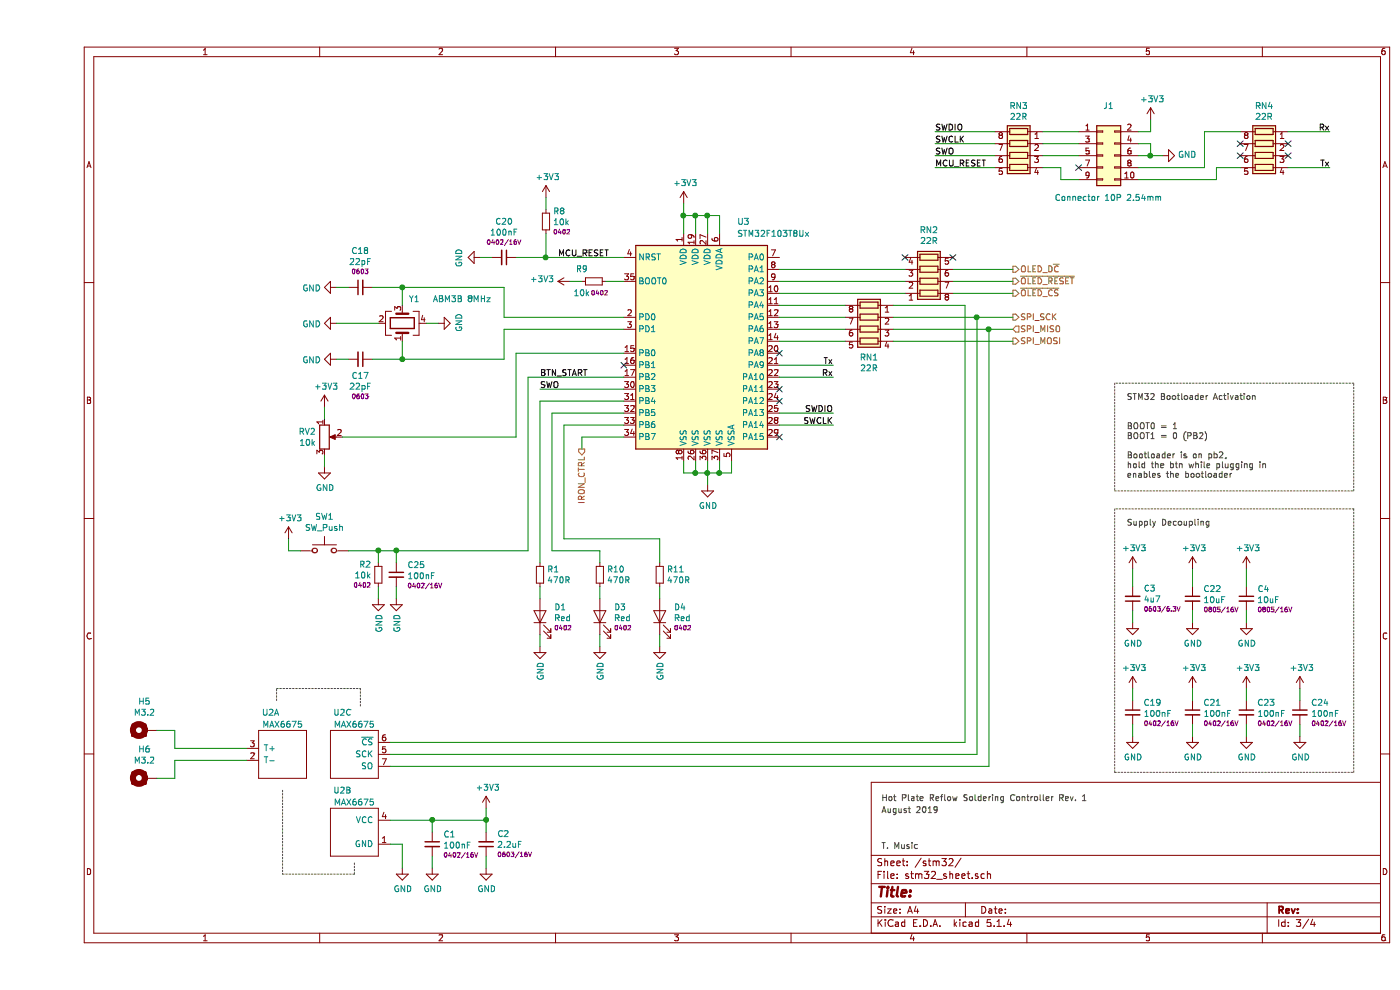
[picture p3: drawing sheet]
EESchema Schematic File Version 4
LIBS:hotplate_ctl-cache
EELAYER 30 0
EELAYER END
$Descr A4 11693 8268
encoding utf-8
Sheet 3 4
Title ""
Date ""
Rev ""
Comp ""
Comment1 ""
Comment2 ""
Comment3 ""
Comment4 ""
$EndDescr
$Comp
L max6675:MAX6675 U2
U 1 1
P 2050 6300
F 0 "U2" H 1950 6650 50  0000 C CNN
F 1 "MAX6675" H 2050 6550 50  0000 C CNN
F 2 "Package_SO:SO-8_3.9x4.9mm_P1.27mm" H 2050 6050 50  0001 C CNN
F 3 "https://datasheet.lcsc.com/szlcsc/Maxim-Integrated-MAX6675ISA-T_C16030.pdf" H 2050 6300 50  0001 C CNN
	1    2050 6300
	1    0    0    -1  
$EndComp
$Comp
L max6675:MAX6675 U2
U 2 1
P 2650 6950
F 0 "U2" H 2750 7300 50  0000 C CNN
F 1 "MAX6675" H 2650 7200 50  0000 C CNN
F 2 "Package_SO:SO-8_3.9x4.9mm_P1.27mm" H 2650 6700 50  0001 C CNN
F 3 "https://datasheet.lcsc.com/szlcsc/Maxim-Integrated-MAX6675ISA-T_C16030.pdf" H 2650 6950 50  0001 C CNN
	2    2650 6950
	-1   0    0    -1  
$EndComp
$Comp
L max6675:MAX6675 U2
U 3 1
P 2650 6300
F 0 "U2" H 2750 6650 50  0000 C CNN
F 1 "MAX6675" H 2650 6550 50  0000 C CNN
F 2 "Package_SO:SO-8_3.9x4.9mm_P1.27mm" H 2650 6050 50  0001 C CNN
F 3 "https://datasheet.lcsc.com/szlcsc/Maxim-Integrated-MAX6675ISA-T_C16030.pdf" H 2650 6300 50  0001 C CNN
	3    2650 6300
	-1   0    0    -1  
$EndComp
Wire Notes Line
	2650 7300 2650 7200
Wire Notes Line
	2050 7300 2650 7300
Wire Notes Line
	2050 6600 2050 7300
Wire Notes Line
	2700 5750 2700 5900
Wire Notes Line
	2000 5850 2000 5750
Wire Notes Line
	2000 5750 2700 5750
$Comp
L MCU_ST_STM32F1:STM32F103T8Ux U3
U 1 1
P 5600 2850
F 0 "U3" H 5900 3850 50  0000 C CNN
F 1 "STM32F103T8Ux" H 6150 3750 50  0000 C CNN
F 2 "Package_DFN_QFN:QFN-36-1EP_6x6mm_P0.5mm_EP4.1x4.1mm" H 5000 1950 50  0001 R CNN
F 3 "http://www.st.com/st-web-ui/static/active/en/resource/technical/document/datasheet/CD00161566.pdf" H 5600 2850 50  0001 C CNN
	1    5600 2850
	1    0    0    -1  
$EndComp
$Comp
L Connector_Generic:Conn_02x05_Odd_Even J1
U 1 1
P 8900 1300
F 0 "J1" H 8950 1717 50  0000 C CNN
F 1 "Connector 10P 2.54mm" H 8950 950 50  0000 C CNN
F 2 "Connector_PinSocket_2.54mm:PinSocket_2x05_P2.54mm_Horizontal" H 8900 1300 50  0001 C CNN
F 3 "~" H 8900 1300 50  0001 C CNN
	1    8900 1300
	1    0    0    -1  
$EndComp
$Comp
L Mechanical:MountingHole_Pad H?
U 1 1
P 900 6100
AR Path="/5D7AADA0" Ref="H?"  Part="1" 
AR Path="/5D62255D/5D7AADA0" Ref="H5"  Part="1" 
F 0 "H5" V 1137 6103 50  0000 C CNN
F 1 "M3.2" V 1046 6103 50  0000 C CNN
F 2 "MountingHole:MountingHole_3.2mm_M3_DIN965_Pad" H 900 6100 50  0001 C CNN
F 3 "~" H 900 6100 50  0001 C CNN
	1    900  6100
	0    -1   -1   0   
$EndComp
$Comp
L Mechanical:MountingHole_Pad H?
U 1 1
P 900 6500
AR Path="/5D7AB87F" Ref="H?"  Part="1" 
AR Path="/5D62255D/5D7AB87F" Ref="H6"  Part="1" 
F 0 "H6" V 1137 6503 50  0000 C CNN
F 1 "M3.2" V 1046 6503 50  0000 C CNN
F 2 "MountingHole:MountingHole_3.2mm_M3_DIN965_Pad" H 900 6500 50  0001 C CNN
F 3 "~" H 900 6500 50  0001 C CNN
	1    900  6500
	0    -1   -1   0   
$EndComp
Wire Wire Line
	1750 6250 1150 6250
Wire Wire Line
	1150 6250 1150 6100
Wire Wire Line
	1150 6100 1000 6100
Wire Wire Line
	1000 6500 1150 6500
Wire Wire Line
	1150 6500 1150 6350
Wire Wire Line
	1150 6350 1750 6350
Wire Wire Line
	3300 6950 3300 6850
Wire Wire Line
	3750 6950 3750 6850
Wire Wire Line
	3300 7150 3300 7250
Wire Wire Line
	3750 7150 3750 7250
$Comp
L Device:C_Small C?
U 1 1
P 3300 7050
AR Path="/5CAE1AEF/5D6AF9EB" Ref="C?"  Part="1" 
AR Path="/5C88170F/5D6AF9EB" Ref="C?"  Part="1" 
AR Path="/5D4094C9/5D6AF9EB" Ref="C?"  Part="1" 
AR Path="/5C8EDDC9/5D6AF9EB" Ref="C?"  Part="1" 
AR Path="/5D641A38/5D6AF9EB" Ref="C?"  Part="1" 
AR Path="/5D62255D/5D6AF9EB" Ref="C1"  Part="1" 
F 0 "C1" H 3392 7132 50  0000 L CNN
F 1 "100nF" H 3392 7041 50  0000 L CNN
F 2 "Capacitor_SMD:C_0402_1005Metric" H 3300 7050 50  0001 C CNN
F 3 "~" H 3300 7050 50  0001 C CNN
F 4 "0402/16V" H 3392 6959 38  0000 L CNN "Rating"
	1    3300 7050
	1    0    0    -1  
$EndComp
$Comp
L Device:C_Small C?
U 1 1
P 3750 7050
AR Path="/5CAE1AEF/5D6AF9F3" Ref="C?"  Part="1" 
AR Path="/5C88170F/5D6AF9F3" Ref="C?"  Part="1" 
AR Path="/5D4094C9/5D6AF9F3" Ref="C?"  Part="1" 
AR Path="/5C8EDDC9/5D6AF9F3" Ref="C?"  Part="1" 
AR Path="/5D641A38/5D6AF9F3" Ref="C?"  Part="1" 
AR Path="/5D62255D/5D6AF9F3" Ref="C2"  Part="1" 
F 0 "C2" H 3658 6968 50  0000 R CNN
F 1 "2.2uF" H 3658 7059 50  0000 R CNN
F 2 "Capacitor_SMD:C_0603_1608Metric" H 3750 7050 50  0001 C CNN
F 3 "~" H 3750 7050 50  0001 C CNN
F 4 "C23630" H 3842 6959 50  0001 L CNN "LCSC"
F 5 "0603/16V" H 3658 7141 38  0000 R CNN "Rating"
	1    3750 7050
	-1   0    0    1   
$EndComp
$Comp
L Device:R_Small R?
U 1 1
P 4200 4800
AR Path="/5D2762B6/5D6B119B" Ref="R?"  Part="1" 
AR Path="/5D32764A/5D6B119B" Ref="R?"  Part="1" 
AR Path="/5D6B119B" Ref="R?"  Part="1" 
AR Path="/5D62255D/5D6B119B" Ref="R1"  Part="1" 
F 0 "R1" H 4259 4846 50  0000 L CNN
F 1 "470R" H 4259 4755 50  0000 L CNN
F 2 "Resistor_SMD:R_0402_1005Metric" V 4130 4800 50  0001 C CNN
F 3 "~" H 4200 4800 50  0001 C CNN
	1    4200 4800
	1    0    0    -1  
$EndComp
$Comp
L Device:LED D?
U 1 1
P 4200 5150
AR Path="/5D3159EF/5D6B11A2" Ref="D?"  Part="1" 
AR Path="/5D32764A/5D6B11A2" Ref="D?"  Part="1" 
AR Path="/5D6B11A2" Ref="D?"  Part="1" 
AR Path="/5D62255D/5D6B11A2" Ref="D1"  Part="1" 
F 0 "D1" V 4275 5032 50  0000 R CNN
F 1 "Red" V 4184 5032 50  0000 R CNN
F 2 "LED_SMD:LED_0402_1005Metric" V 4200 5150 50  0001 C CNN
F 3 "~" V 4200 5150 50  0001 C CNN
F 4 "0402" V 4102 5032 38  0000 R CNN "Rating"
	1    4200 5150
	0    -1   -1   0   
$EndComp
$Comp
L Device:C_Small C?
U 1 1
P 10100 5000
AR Path="/5D6B11AA" Ref="C?"  Part="1" 
AR Path="/5D62255D/5D6B11AA" Ref="C4"  Part="1" 
F 0 "C4" H 10192 5082 50  0000 L CNN
F 1 "10uF" H 10192 4991 50  0000 L CNN
F 2 "Capacitor_SMD:C_0805_2012Metric" H 10100 5000 50  0001 C CNN
F 3 "~" H 10100 5000 50  0001 C CNB
F 4 "" H 10100 5000 50  0001 C CNN "LCSC"
F 5 "0805/16V" H 10192 4909 38  0000 L CNN "Rating"
	1    10100 5000
	1    0    0    -1  
$EndComp
$Comp
L Device:C_Small C?
U 1 1
P 9150 5000
AR Path="/5D6B11B2" Ref="C?"  Part="1" 
AR Path="/5D62255D/5D6B11B2" Ref="C3"  Part="1" 
F 0 "C3" H 9058 4918 50  0000 R CNN
F 1 "4u7" H 9058 5009 50  0000 R CNN
F 2 "Capacitor_SMD:C_0603_1608Metric" H 9150 5000 50  0001 C CNN
F 3 "~" H 9150 5000 50  0001 C CNB
F 4 "" H 9150 5000 50  0001 C CNN "LCSC"
F 5 "0603/6.3V" H 9058 5091 38  0000 R CNN "Rating"
	1    9150 5000
	-1   0    0    1   
$EndComp
Wire Wire Line
	5400 3850 5400 3950
Wire Wire Line
	5400 3950 5500 3950
Wire Wire Line
	5500 3950 5500 3850
Wire Wire Line
	5500 3950 5600 3950
Wire Wire Line
	5600 3950 5600 3850
Connection ~ 5500 3950
Wire Wire Line
	5600 3950 5700 3950
Wire Wire Line
	5700 3950 5700 3850
Connection ~ 5600 3950
Wire Wire Line
	5700 3950 5800 3950
Wire Wire Line
	5800 3950 5800 3850
Connection ~ 5700 3950
$Comp
L power:GND #PWR0122
U 1 1
P 5600 4050
F 0 "#PWR0122" H 5600 3800 50  0001 C CNN
F 1 "GND" H 5605 3877 50  0000 C CNN
F 2 "" H 5600 4050 50  0001 C CNN
F 3 "" H 5600 4050 50  0001 C CNN
	1    5600 4050
	1    0    0    -1  
$EndComp
Wire Wire Line
	5600 4050 5600 3950
$Comp
L power:GND #PWR0123
U 1 1
P 3050 7250
F 0 "#PWR0123" H 3050 7000 50  0001 C CNN
F 1 "GND" H 3055 7077 50  0000 C CNN
F 2 "" H 3050 7250 50  0001 C CNN
F 3 "" H 3050 7250 50  0001 C CNN
	1    3050 7250
	1    0    0    -1  
$EndComp
Wire Wire Line
	2950 7050 3050 7050
Wire Wire Line
	3050 7050 3050 7250
$Comp
L power:GND #PWR0124
U 1 1
P 3300 7250
F 0 "#PWR0124" H 3300 7000 50  0001 C CNN
F 1 "GND" H 3305 7077 50  0000 C CNN
F 2 "" H 3300 7250 50  0001 C CNN
F 3 "" H 3300 7250 50  0001 C CNN
	1    3300 7250
	1    0    0    -1  
$EndComp
$Comp
L power:GND #PWR0125
U 1 1
P 3750 7250
F 0 "#PWR0125" H 3750 7000 50  0001 C CNN
F 1 "GND" H 3755 7077 50  0000 C CNN
F 2 "" H 3750 7250 50  0001 C CNN
F 3 "" H 3750 7250 50  0001 C CNN
	1    3750 7250
	1    0    0    -1  
$EndComp
Wire Wire Line
	2950 6850 3300 6850
Wire Wire Line
	3300 6850 3750 6850
Connection ~ 3300 6850
Connection ~ 3750 6850
Wire Wire Line
	3750 6750 3750 6850
$Comp
L power:+3V3 #PWR0126
U 1 1
P 3750 6750
F 0 "#PWR0126" H 3750 6600 50  0001 C CNN
F 1 "+3V3" H 3765 6923 50  0000 C CNN
F 2 "" H 3750 6750 50  0001 C CNN
F 3 "" H 3750 6750 50  0001 C CNN
	1    3750 6750
	1    0    0    -1  
$EndComp
$Comp
L power:+3V3 #PWR0127
U 1 1
P 5400 1700
F 0 "#PWR0127" H 5400 1550 50  0001 C CNN
F 1 "+3V3" H 5415 1873 50  0000 C CNN
F 2 "" H 5400 1700 50  0001 C CNN
F 3 "" H 5400 1700 50  0001 C CNN
	1    5400 1700
	1    0    0    -1  
$EndComp
Wire Wire Line
	5400 1950 5400 1800
Wire Wire Line
	5500 1950 5500 1800
Wire Wire Line
	5500 1800 5400 1800
Connection ~ 5400 1800
Wire Wire Line
	5400 1800 5400 1700
Wire Wire Line
	5600 1950 5600 1800
Wire Wire Line
	5600 1800 5500 1800
Connection ~ 5500 1800
Wire Wire Line
	5700 1950 5700 1800
Wire Wire Line
	5700 1800 5600 1800
Connection ~ 5600 1800
$Comp
L Device:C_Small C?
U 1 1
P 2700 2400
AR Path="/5CAE1AEF/5D6BEA6A" Ref="C?"  Part="1" 
AR Path="/5C88170F/5D6BEA6A" Ref="C?"  Part="1" 
AR Path="/5D4094C9/5D6BEA6A" Ref="C?"  Part="1" 
AR Path="/5C8EDDC9/5D6BEA6A" Ref="C?"  Part="1" 
AR Path="/5D641A38/5D6BEA6A" Ref="C?"  Part="1" 
AR Path="/5D62255D/5D6BEA6A" Ref="C18"  Part="1" 
F 0 "C18" V 3001 2400 50  0000 C CNN
F 1 "22pF" V 2910 2400 50  0000 C CNN
F 2 "Capacitor_SMD:C_0603_1608Metric" H 2700 2400 50  0001 C CNN
F 3 "~" H 2700 2400 50  0001 C CNN
F 4 "0603" V 2828 2400 38  0000 C CNN "Rating"
	1    2700 2400
	0    -1   -1   0   
$EndComp
$Comp
L Device:C_Small C?
U 1 1
P 2700 3000
AR Path="/5CAE1AEF/5D6BF022" Ref="C?"  Part="1" 
AR Path="/5C88170F/5D6BF022" Ref="C?"  Part="1" 
AR Path="/5D4094C9/5D6BF022" Ref="C?"  Part="1" 
AR Path="/5C8EDDC9/5D6BF022" Ref="C?"  Part="1" 
AR Path="/5D641A38/5D6BF022" Ref="C?"  Part="1" 
AR Path="/5D62255D/5D6BF022" Ref="C17"  Part="1" 
F 0 "C17" V 2837 3000 50  0000 C CNN
F 1 "22pF" V 2928 3000 50  0000 C CNN
F 2 "Capacitor_SMD:C_0603_1608Metric" H 2700 3000 50  0001 C CNN
F 3 "~" H 2700 3000 50  0001 C CNN
F 4 "0603" V 3010 3000 38  0000 C CNN "Rating"
	1    2700 3000
	0    1    1    0   
$EndComp
$Comp
L Device:Crystal_GND24 Y1
U 1 1
P 3050 2700
F 0 "Y1" V 3250 2600 50  0000 C CNN
F 1 "ABM3B 8MHz" V 3250 2200 50  0000 C CNN
F 2 "Crystal:Crystal_SMD_Abracon_ABM3B-4Pin_5.0x3.2mm" H 3050 2700 50  0001 C CNN
F 3 "~" H 3050 2700 50  0001 C CNN
	1    3050 2700
	0    -1   -1   0   
$EndComp
$Comp
L power:GND #PWR0128
U 1 1
P 2500 2700
F 0 "#PWR0128" H 2500 2450 50  0001 C CNN
F 1 "GND" V 2505 2572 50  0000 R CNN
F 2 "" H 2500 2700 50  0001 C CNN
F 3 "" H 2500 2700 50  0001 C CNN
	1    2500 2700
	0    1    1    0   
$EndComp
Wire Wire Line
	2500 2700 2850 2700
$Comp
L power:GND #PWR0129
U 1 1
P 3350 2700
F 0 "#PWR0129" H 3350 2450 50  0001 C CNN
F 1 "GND" H 3355 2527 50  0000 C CNN
F 2 "" H 3350 2700 50  0001 C CNN
F 3 "" H 3350 2700 50  0001 C CNN
	1    3350 2700
	0    -1   -1   0   
$EndComp
Wire Wire Line
	3350 2700 3250 2700
Wire Wire Line
	4900 2750 3900 2750
Wire Wire Line
	3900 2750 3900 3000
Wire Wire Line
	3900 3000 3050 3000
Wire Wire Line
	3050 3000 3050 2850
Wire Wire Line
	4900 2650 3900 2650
Wire Wire Line
	3900 2650 3900 2400
Wire Wire Line
	3900 2400 3050 2400
Wire Wire Line
	3050 2400 3050 2550
$Comp
L power:GND #PWR0130
U 1 1
P 2500 3000
F 0 "#PWR0130" H 2500 2750 50  0001 C CNN
F 1 "GND" V 2505 2872 50  0000 R CNN
F 2 "" H 2500 3000 50  0001 C CNN
F 3 "" H 2500 3000 50  0001 C CNN
	1    2500 3000
	0    1    1    0   
$EndComp
Wire Wire Line
	2500 3000 2600 3000
$Comp
L power:GND #PWR0131
U 1 1
P 2500 2400
F 0 "#PWR0131" H 2500 2150 50  0001 C CNN
F 1 "GND" V 2505 2272 50  0000 R CNN
F 2 "" H 2500 2400 50  0001 C CNN
F 3 "" H 2500 2400 50  0001 C CNN
	1    2500 2400
	0    1    1    0   
$EndComp
Wire Wire Line
	2500 2400 2600 2400
Wire Wire Line
	3050 2400 2800 2400
Connection ~ 3050 2400
Wire Wire Line
	2800 3000 3050 3000
Connection ~ 3050 3000
$Comp
L power:GND #PWR0132
U 1 1
P 10100 5200
F 0 "#PWR0132" H 10100 4950 50  0001 C CNN
F 1 "GND" H 10105 5027 50  0000 C CNN
F 2 "" H 10100 5200 50  0001 C CNN
F 3 "" H 10100 5200 50  0001 C CNN
	1    10100 5200
	1    0    0    -1  
$EndComp
Wire Wire Line
	10100 5200 10100 5100
$Comp
L power:+3V3 #PWR0133
U 1 1
P 10100 4750
F 0 "#PWR0133" H 10100 4600 50  0001 C CNN
F 1 "+3V3" H 10115 4923 50  0000 C CNN
F 2 "" H 10100 4750 50  0001 C CNN
F 3 "" H 10100 4750 50  0001 C CNN
	1    10100 4750
	1    0    0    -1  
$EndComp
Wire Wire Line
	10100 4900 10100 4750
$Comp
L Device:C_Small C?
U 1 1
P 9150 5950
AR Path="/5CAE1AEF/5D6D8C87" Ref="C?"  Part="1" 
AR Path="/5C88170F/5D6D8C87" Ref="C?"  Part="1" 
AR Path="/5D4094C9/5D6D8C87" Ref="C?"  Part="1" 
AR Path="/5C8EDDC9/5D6D8C87" Ref="C?"  Part="1" 
AR Path="/5D641A38/5D6D8C87" Ref="C?"  Part="1" 
AR Path="/5D62255D/5D6D8C87" Ref="C19"  Part="1" 
F 0 "C19" H 9242 6032 50  0000 L CNN
F 1 "100nF" H 9242 5941 50  0000 L CNN
F 2 "Capacitor_SMD:C_0402_1005Metric" H 9150 5950 50  0001 C CNN
F 3 "~" H 9150 5950 50  0001 C CNN
F 4 "0402/16V" H 9242 5859 38  0000 L CNN "Rating"
	1    9150 5950
	1    0    0    -1  
$EndComp
$Comp
L power:GND #PWR0134
U 1 1
P 9150 6150
F 0 "#PWR0134" H 9150 5900 50  0001 C CNN
F 1 "GND" H 9155 5977 50  0000 C CNN
F 2 "" H 9150 6150 50  0001 C CNN
F 3 "" H 9150 6150 50  0001 C CNN
	1    9150 6150
	1    0    0    -1  
$EndComp
Wire Wire Line
	9150 6150 9150 6050
$Comp
L power:+3V3 #PWR0135
U 1 1
P 9150 5750
F 0 "#PWR0135" H 9150 5600 50  0001 C CNN
F 1 "+3V3" H 9165 5923 50  0000 C CNN
F 2 "" H 9150 5750 50  0001 C CNN
F 3 "" H 9150 5750 50  0001 C CNN
	1    9150 5750
	1    0    0    -1  
$EndComp
Wire Wire Line
	9150 5750 9150 5850
$Comp
L Device:C_Small C?
U 1 1
P 3900 2150
AR Path="/5CAE1AEF/5D6E0F53" Ref="C?"  Part="1" 
AR Path="/5C88170F/5D6E0F53" Ref="C?"  Part="1" 
AR Path="/5D4094C9/5D6E0F53" Ref="C?"  Part="1" 
AR Path="/5C8EDDC9/5D6E0F53" Ref="C?"  Part="1" 
AR Path="/5D641A38/5D6E0F53" Ref="C?"  Part="1" 
AR Path="/5D62255D/5D6E0F53" Ref="C20"  Part="1" 
F 0 "C20" V 3599 2150 50  0000 C CNN
F 1 "100nF" V 3690 2150 50  0000 C CNN
F 2 "Capacitor_SMD:C_0402_1005Metric" H 3900 2150 50  0001 C CNN
F 3 "~" H 3900 2150 50  0001 C CNN
F 4 "0402/16V" V 3772 2150 38  0000 C CNN "Rating"
	1    3900 2150
	0    1    1    0   
$EndComp
$Comp
L Device:R_Small R?
U 1 1
P 4250 1850
AR Path="/5D622339/5D6E4624" Ref="R?"  Part="1" 
AR Path="/5D62255D/5D6E4624" Ref="R8"  Part="1" 
F 0 "R8" H 4191 1768 50  0000 R CNN
F 1 "10k" H 4191 1859 50  0000 R CNN
F 2 "Resistor_SMD:R_0402_1005Metric" H 4250 1850 50  0001 C CNN
F 3 "~" H 4250 1850 50  0001 C CNN
F 4 "0402" H 4191 1941 38  0000 R CNN "Rating"
	1    4250 1850
	-1   0    0    1   
$EndComp
$Comp
L power:GND #PWR0136
U 1 1
P 3700 2150
F 0 "#PWR0136" H 3700 1900 50  0001 C CNN
F 1 "GND" H 3705 1977 50  0000 C CNN
F 2 "" H 3700 2150 50  0001 C CNN
F 3 "" H 3700 2150 50  0001 C CNN
	1    3700 2150
	0    1    1    0   
$EndComp
Wire Wire Line
	3700 2150 3800 2150
Wire Wire Line
	4000 2150 4250 2150
Wire Wire Line
	4250 1950 4250 2150
Connection ~ 4250 2150
$Comp
L power:+3V3 #PWR0137
U 1 1
P 4250 1650
F 0 "#PWR0137" H 4250 1500 50  0001 C CNN
F 1 "+3V3" H 4265 1823 50  0000 C CNN
F 2 "" H 4250 1650 50  0001 C CNN
F 3 "" H 4250 1650 50  0001 C CNN
	1    4250 1650
	1    0    0    -1  
$EndComp
Wire Wire Line
	4250 1650 4250 1750
Text Label 4350 2150 0    50   ~ 0
MCU_RESET
Wire Wire Line
	4250 2150 4900 2150
Text Label 7500 1400 0    50   ~ 0
MCU_RESET
Wire Wire Line
	7500 1400 8000 1400
Wire Wire Line
	4900 3250 4200 3250
$Comp
L power:GND #PWR0138
U 1 1
P 9400 1300
F 0 "#PWR0138" H 9400 1050 50  0001 C CNN
F 1 "GND" V 9405 1172 50  0000 R CNN
F 2 "" H 9400 1300 50  0001 C CNN
F 3 "" H 9400 1300 50  0001 C CNN
	1    9400 1300
	0    -1   -1   0   
$EndComp
Wire Wire Line
	9400 1300 9300 1300
Wire Wire Line
	9200 1200 9300 1200
Wire Wire Line
	9300 1200 9300 1300
Connection ~ 9300 1300
Wire Wire Line
	9300 1300 9200 1300
$Comp
L power:+3V3 #PWR0139
U 1 1
P 9300 1000
F 0 "#PWR0139" H 9300 850 50  0001 C CNN
F 1 "+3V3" H 9315 1173 50  0000 C CNN
F 2 "" H 9300 1000 50  0001 C CNN
F 3 "" H 9300 1000 50  0001 C CNN
	1    9300 1000
	1    0    0    -1  
$EndComp
Wire Wire Line
	9200 1100 9300 1100
Wire Wire Line
	9300 1100 9300 1000
$Comp
L Device:R_Pack04 RN?
U 1 1
P 7450 2250
AR Path="/5D641A38/5D71885B" Ref="RN?"  Part="1" 
AR Path="/5D62255D/5D71885B" Ref="RN2"  Part="1" 
F 0 "RN2" V 7775 2250 50  0000 C CNN
F 1 "22R" V 7684 2250 50  0000 C CNN
F 2 "Resistor_SMD:R_Array_Convex_4x0402" V 7725 2250 50  0001 C CNN
F 3 "~" H 7450 2250 50  0001 C CNN
	1    7450 2250
	0    1    -1   0   
$EndComp
Wire Wire Line
	6200 2850 6750 2850
Wire Wire Line
	6750 2750 6200 2750
Wire Wire Line
	7150 2750 7950 2750
Wire Wire Line
	7950 2750 7950 6400
Wire Wire Line
	7950 6400 2950 6400
Wire Wire Line
	6200 2650 6750 2650
Wire Wire Line
	7150 2650 7850 2650
Wire Wire Line
	7850 2650 7850 6300
Wire Wire Line
	7850 6300 2950 6300
Wire Wire Line
	2950 6200 7750 6200
Wire Wire Line
	7750 6200 7750 2550
Wire Wire Line
	6750 2550 6200 2550
Text HLabel 8150 2850 2    50   Output ~ 0
SPI_MOSI
Text HLabel 8150 2750 2    50   Input ~ 0
SPI_MISO
Text HLabel 8150 2450 2    50   Output ~ 0
~OLED_CS
Wire Wire Line
	7150 2850 8150 2850
Wire Wire Line
	8150 2750 7950 2750
Connection ~ 7950 2750
Text HLabel 8150 2650 2    50   Output ~ 0
SPI_SCK
Wire Wire Line
	7850 2650 8150 2650
Connection ~ 7850 2650
Text HLabel 8150 2350 2    50   Output ~ 0
~OLED_RESET
Text HLabel 8150 2250 2    50   Output ~ 0
OLED_D~C
Wire Wire Line
	6200 2450 7250 2450
Wire Wire Line
	6200 2350 7250 2350
Wire Wire Line
	7650 2450 8150 2450
Wire Wire Line
	7650 2350 8150 2350
Wire Wire Line
	6200 2250 7250 2250
Wire Wire Line
	7650 2250 8150 2250
NoConn ~ 7250 2150
NoConn ~ 7650 2150
$Comp
L Device:R_Pack04 RN?
U 1 1
P 6950 2750
AR Path="/5D641A38/5D711403" Ref="RN?"  Part="1" 
AR Path="/5D62255D/5D711403" Ref="RN1"  Part="1" 
F 0 "RN1" V 7183 2750 50  0000 C CNN
F 1 "22R" V 7274 2750 50  0000 C CNN
F 2 "Resistor_SMD:R_Array_Convex_4x0402" V 7225 2750 50  0001 C CNN
F 3 "~" H 6950 2750 50  0001 C CNN
	1    6950 2750
	0    -1   1    0   
$EndComp
Wire Wire Line
	7150 2550 7750 2550
Wire Wire Line
	8400 1100 8700 1100
Wire Wire Line
	8400 1200 8700 1200
Wire Wire Line
	8400 1300 8700 1300
Wire Wire Line
	8400 1400 8550 1400
Wire Wire Line
	8550 1400 8550 1500
Wire Wire Line
	8550 1500 8700 1500
NoConn ~ 8700 1400
$Comp
L Device:R_Pack04 RN?
U 1 1
P 8200 1300
AR Path="/5D641A38/5D7A2A18" Ref="RN?"  Part="1" 
AR Path="/5D62255D/5D7A2A18" Ref="RN3"  Part="1" 
F 0 "RN3" V 7783 1300 50  0000 C CNN
F 1 "22R" V 7874 1300 50  0000 C CNN
F 2 "Resistor_SMD:R_Array_Convex_4x0402" V 8475 1300 50  0001 C CNN
F 3 "~" H 8200 1300 50  0001 C CNN
	1    8200 1300
	0    -1   1    0   
$EndComp
Wire Wire Line
	8000 1300 7500 1300
Wire Wire Line
	8000 1200 7500 1200
Wire Wire Line
	8000 1100 7500 1100
Text Label 7500 1100 0    50   ~ 0
SWDIO
Text Label 7500 1200 0    50   ~ 0
SWCLK
Text Label 7500 1300 0    50   ~ 0
SWO
Text Label 6650 3450 2    50   ~ 0
SWDIO
Text Label 6650 3550 2    50   ~ 0
SWCLK
Text Label 4200 3250 0    50   ~ 0
SWO
Wire Wire Line
	6650 3450 6200 3450
Wire Wire Line
	6650 3550 6200 3550
$Comp
L Device:R_Pack04 RN?
U 1 1
P 10250 1300
AR Path="/5D641A38/5D7EAA41" Ref="RN?"  Part="1" 
AR Path="/5D62255D/5D7EAA41" Ref="RN4"  Part="1" 
F 0 "RN4" V 9833 1300 50  0000 C CNN
F 1 "22R" V 9924 1300 50  0000 C CNN
F 2 "Resistor_SMD:R_Array_Convex_4x0402" V 10525 1300 50  0001 C CNN
F 3 "~" H 10250 1300 50  0001 C CNN
	1    10250 1300
	0    -1   1    0   
$EndComp
Wire Wire Line
	9750 1400 9200 1400
Wire Wire Line
	10050 1100 9750 1100
Wire Wire Line
	9750 1100 9750 1400
Wire Wire Line
	10050 1400 9850 1400
Wire Wire Line
	9850 1400 9850 1500
Wire Wire Line
	9200 1500 9850 1500
NoConn ~ 10050 1200
NoConn ~ 10050 1300
NoConn ~ 10450 1200
NoConn ~ 10450 1300
Wire Wire Line
	10450 1100 10800 1100
Text Label 10800 1100 2    50   ~ 0
Rx
Wire Wire Line
	10450 1400 10800 1400
Text Label 10800 1400 2    50   ~ 0
Tx
Text Label 6650 3150 2    50   ~ 0
Rx
Wire Wire Line
	6200 3150 6650 3150
Text Label 6650 3050 2    50   ~ 0
Tx
Wire Wire Line
	6200 3050 6650 3050
$Comp
L Device:C_Small C?
U 1 1
P 9650 5950
AR Path="/5CAE1AEF/5D874028" Ref="C?"  Part="1" 
AR Path="/5C88170F/5D874028" Ref="C?"  Part="1" 
AR Path="/5D4094C9/5D874028" Ref="C?"  Part="1" 
AR Path="/5C8EDDC9/5D874028" Ref="C?"  Part="1" 
AR Path="/5D641A38/5D874028" Ref="C?"  Part="1" 
AR Path="/5D62255D/5D874028" Ref="C21"  Part="1" 
F 0 "C21" H 9742 6032 50  0000 L CNN
F 1 "100nF" H 9742 5941 50  0000 L CNN
F 2 "Capacitor_SMD:C_0402_1005Metric" H 9650 5950 50  0001 C CNN
F 3 "~" H 9650 5950 50  0001 C CNN
F 4 "0402/16V" H 9742 5859 38  0000 L CNN "Rating"
	1    9650 5950
	1    0    0    -1  
$EndComp
$Comp
L power:GND #PWR0140
U 1 1
P 9650 6150
F 0 "#PWR0140" H 9650 5900 50  0001 C CNN
F 1 "GND" H 9655 5977 50  0000 C CNN
F 2 "" H 9650 6150 50  0001 C CNN
F 3 "" H 9650 6150 50  0001 C CNN
	1    9650 6150
	1    0    0    -1  
$EndComp
Wire Wire Line
	9650 6150 9650 6050
$Comp
L power:+3V3 #PWR0141
U 1 1
P 9650 5750
F 0 "#PWR0141" H 9650 5600 50  0001 C CNN
F 1 "+3V3" H 9665 5923 50  0000 C CNN
F 2 "" H 9650 5750 50  0001 C CNN
F 3 "" H 9650 5750 50  0001 C CNN
	1    9650 5750
	1    0    0    -1  
$EndComp
Wire Wire Line
	9650 5750 9650 5850
$Comp
L Device:C_Small C?
U 1 1
P 10100 5950
AR Path="/5CAE1AEF/5D878304" Ref="C?"  Part="1" 
AR Path="/5C88170F/5D878304" Ref="C?"  Part="1" 
AR Path="/5D4094C9/5D878304" Ref="C?"  Part="1" 
AR Path="/5C8EDDC9/5D878304" Ref="C?"  Part="1" 
AR Path="/5D641A38/5D878304" Ref="C?"  Part="1" 
AR Path="/5D62255D/5D878304" Ref="C23"  Part="1" 
F 0 "C23" H 10192 6032 50  0000 L CNN
F 1 "100nF" H 10192 5941 50  0000 L CNN
F 2 "Capacitor_SMD:C_0402_1005Metric" H 10100 5950 50  0001 C CNN
F 3 "~" H 10100 5950 50  0001 C CNN
F 4 "0402/16V" H 10192 5859 38  0000 L CNN "Rating"
	1    10100 5950
	1    0    0    -1  
$EndComp
$Comp
L power:GND #PWR0142
U 1 1
P 10100 6150
F 0 "#PWR0142" H 10100 5900 50  0001 C CNN
F 1 "GND" H 10105 5977 50  0000 C CNN
F 2 "" H 10100 6150 50  0001 C CNN
F 3 "" H 10100 6150 50  0001 C CNN
	1    10100 6150
	1    0    0    -1  
$EndComp
Wire Wire Line
	10100 6150 10100 6050
$Comp
L power:+3V3 #PWR0143
U 1 1
P 10100 5750
F 0 "#PWR0143" H 10100 5600 50  0001 C CNN
F 1 "+3V3" H 10115 5923 50  0000 C CNN
F 2 "" H 10100 5750 50  0001 C CNN
F 3 "" H 10100 5750 50  0001 C CNN
	1    10100 5750
	1    0    0    -1  
$EndComp
Wire Wire Line
	10100 5750 10100 5850
$Comp
L Device:C_Small C?
U 1 1
P 10550 5950
AR Path="/5CAE1AEF/5D878325" Ref="C?"  Part="1" 
AR Path="/5C88170F/5D878325" Ref="C?"  Part="1" 
AR Path="/5D4094C9/5D878325" Ref="C?"  Part="1" 
AR Path="/5C8EDDC9/5D878325" Ref="C?"  Part="1" 
AR Path="/5D641A38/5D878325" Ref="C?"  Part="1" 
AR Path="/5D62255D/5D878325" Ref="C24"  Part="1" 
F 0 "C24" H 10642 6032 50  0000 L CNN
F 1 "100nF" H 10642 5941 50  0000 L CNN
F 2 "Capacitor_SMD:C_0402_1005Metric" H 10550 5950 50  0001 C CNN
F 3 "~" H 10550 5950 50  0001 C CNN
F 4 "0402/16V" H 10642 5859 38  0000 L CNN "Rating"
	1    10550 5950
	1    0    0    -1  
$EndComp
$Comp
L power:GND #PWR0144
U 1 1
P 10550 6150
F 0 "#PWR0144" H 10550 5900 50  0001 C CNN
F 1 "GND" H 10555 5977 50  0000 C CNN
F 2 "" H 10550 6150 50  0001 C CNN
F 3 "" H 10550 6150 50  0001 C CNN
	1    10550 6150
	1    0    0    -1  
$EndComp
Wire Wire Line
	10550 6150 10550 6050
$Comp
L power:+3V3 #PWR0145
U 1 1
P 10550 5750
F 0 "#PWR0145" H 10550 5600 50  0001 C CNN
F 1 "+3V3" H 10565 5923 50  0000 C CNN
F 2 "" H 10550 5750 50  0001 C CNN
F 3 "" H 10550 5750 50  0001 C CNN
	1    10550 5750
	1    0    0    -1  
$EndComp
Wire Wire Line
	10550 5750 10550 5850
$Comp
L Device:C_Small C?
U 1 1
P 9650 5000
AR Path="/5D89051E" Ref="C?"  Part="1" 
AR Path="/5D62255D/5D89051E" Ref="C22"  Part="1" 
F 0 "C22" H 9742 5082 50  0000 L CNN
F 1 "10uF" H 9742 4991 50  0000 L CNN
F 2 "Capacitor_SMD:C_0805_2012Metric" H 9650 5000 50  0001 C CNN
F 3 "~" H 9650 5000 50  0001 C CNB
F 4 "" H 9650 5000 50  0001 C CNN "LCSC"
F 5 "0805/16V" H 9742 4909 38  0000 L CNN "Rating"
	1    9650 5000
	1    0    0    -1  
$EndComp
$Comp
L power:GND #PWR0146
U 1 1
P 9650 5200
F 0 "#PWR0146" H 9650 4950 50  0001 C CNN
F 1 "GND" H 9655 5027 50  0000 C CNN
F 2 "" H 9650 5200 50  0001 C CNN
F 3 "" H 9650 5200 50  0001 C CNN
	1    9650 5200
	1    0    0    -1  
$EndComp
Wire Wire Line
	9650 5200 9650 5100
$Comp
L power:+3V3 #PWR0147
U 1 1
P 9650 4750
F 0 "#PWR0147" H 9650 4600 50  0001 C CNN
F 1 "+3V3" H 9665 4923 50  0000 C CNN
F 2 "" H 9650 4750 50  0001 C CNN
F 3 "" H 9650 4750 50  0001 C CNN
	1    9650 4750
	1    0    0    -1  
$EndComp
Wire Wire Line
	9650 4900 9650 4750
$Comp
L power:GND #PWR0148
U 1 1
P 9150 5200
F 0 "#PWR0148" H 9150 4950 50  0001 C CNN
F 1 "GND" H 9155 5027 50  0000 C CNN
F 2 "" H 9150 5200 50  0001 C CNN
F 3 "" H 9150 5200 50  0001 C CNN
	1    9150 5200
	1    0    0    -1  
$EndComp
Wire Wire Line
	9150 5200 9150 5100
$Comp
L power:+3V3 #PWR0149
U 1 1
P 9150 4750
F 0 "#PWR0149" H 9150 4600 50  0001 C CNN
F 1 "+3V3" H 9165 4923 50  0000 C CNN
F 2 "" H 9150 4750 50  0001 C CNN
F 3 "" H 9150 4750 50  0001 C CNN
	1    9150 4750
	1    0    0    -1  
$EndComp
Wire Wire Line
	9150 4750 9150 4900
Text Notes 9100 4000 0    50   ~ 0
BOOT0 = 1\nBOOT1 = 0 (PB2)\n\nBootloader is on pb2,\nhold the btn while plugging in\nenables the bootloader
$Comp
L Device:R_Small R?
U 1 1
P 2850 4800
AR Path="/5D622339/5D8EFD14" Ref="R?"  Part="1" 
AR Path="/5D62255D/5D8EFD14" Ref="R2"  Part="1" 
F 0 "R2" H 2908 4718 50  0000 L CNN
F 1 "10k" H 2908 4809 50  0000 L CNN
F 2 "Resistor_SMD:R_0402_1005Metric" H 2850 4800 50  0001 C CNN
F 3 "~" H 2850 4800 50  0001 C CNN
F 4 "0402" H 2908 4891 38  0000 L CNN "Rating"
	1    2850 4800
	-1   0    0    1   
$EndComp
$Comp
L power:GND #PWR0150
U 1 1
P 2850 5000
F 0 "#PWR0150" H 2850 4750 50  0001 C CNN
F 1 "GND" V 2855 4872 50  0000 R CNN
F 2 "" H 2850 5000 50  0001 C CNN
F 3 "" H 2850 5000 50  0001 C CNN
	1    2850 5000
	1    0    0    -1  
$EndComp
Wire Wire Line
	2850 4900 2850 5000
$Comp
L Device:R_Small R?
U 1 1
P 4650 2350
AR Path="/5D622339/5D8FC22D" Ref="R?"  Part="1" 
AR Path="/5D62255D/5D8FC22D" Ref="R9"  Part="1" 
F 0 "R9" V 4750 2450 50  0000 C CNN
F 1 "10k" V 4550 2450 50  0000 C CNN
F 2 "Resistor_SMD:R_0402_1005Metric" H 4650 2350 50  0001 C CNN
F 3 "~" H 4650 2350 50  0001 C CNN
F 4 "0402" V 4550 2300 38  0000 C CNN "Rating"
	1    4650 2350
	0    -1   -1   0   
$EndComp
Wire Wire Line
	4750 2350 4900 2350
$Comp
L power:+3V3 #PWR0151
U 1 1
P 4450 2350
F 0 "#PWR0151" H 4450 2200 50  0001 C CNN
F 1 "+3V3" V 4465 2478 50  0000 L CNN
F 2 "" H 4450 2350 50  0001 C CNN
F 3 "" H 4450 2350 50  0001 C CNN
	1    4450 2350
	0    -1   -1   0   
$EndComp
Wire Wire Line
	4450 2350 4550 2350
Text Label 4200 3150 0    50   ~ 0
BTN_START
$Comp
L Device:C_Small C?
U 1 1
P 3000 4800
AR Path="/5CAE1AEF/5D950804" Ref="C?"  Part="1" 
AR Path="/5C88170F/5D950804" Ref="C?"  Part="1" 
AR Path="/5D4094C9/5D950804" Ref="C?"  Part="1" 
AR Path="/5C8EDDC9/5D950804" Ref="C?"  Part="1" 
AR Path="/5D641A38/5D950804" Ref="C?"  Part="1" 
AR Path="/5D62255D/5D950804" Ref="C25"  Part="1" 
F 0 "C25" H 3092 4882 50  0000 L CNN
F 1 "100nF" H 3092 4791 50  0000 L CNN
F 2 "Capacitor_SMD:C_0402_1005Metric" H 3000 4800 50  0001 C CNN
F 3 "~" H 3000 4800 50  0001 C CNN
F 4 "0402/16V" H 3092 4709 38  0000 L CNN "Rating"
	1    3000 4800
	1    0    0    -1  
$EndComp
$Comp
L power:GND #PWR0152
U 1 1
P 3000 5000
F 0 "#PWR0152" H 3000 4750 50  0001 C CNN
F 1 "GND" V 3005 4872 50  0000 R CNN
F 2 "" H 3000 5000 50  0001 C CNN
F 3 "" H 3000 5000 50  0001 C CNN
	1    3000 5000
	1    0    0    -1  
$EndComp
Wire Wire Line
	3000 5000 3000 4900
Wire Wire Line
	4900 3150 4100 3150
Wire Wire Line
	2850 4700 2850 4600
Wire Wire Line
	3000 4700 3000 4600
$Comp
L Device:R_POT RV2
U 1 1
P 2400 3650
F 0 "RV2" H 2330 3696 50  0000 R CNN
F 1 "10k" H 2330 3605 50  0000 R CNN
F 2 "potentiometer_midmount:Potentiometer_Hole_10mm" H 2400 3650 50  0001 C CNN
F 3 "~" H 2400 3650 50  0001 C CNN
	1    2400 3650
	1    0    0    -1  
$EndComp
Wire Wire Line
	4900 2950 4000 2950
Wire Wire Line
	4000 2950 4000 3650
Wire Wire Line
	4000 3650 2550 3650
$Comp
L power:GND #PWR0153
U 1 1
P 2400 3900
F 0 "#PWR0153" H 2400 3650 50  0001 C CNN
F 1 "GND" H 2405 3727 50  0000 C CNN
F 2 "" H 2400 3900 50  0001 C CNN
F 3 "" H 2400 3900 50  0001 C CNN
	1    2400 3900
	1    0    0    -1  
$EndComp
Wire Wire Line
	2400 3900 2400 3800
$Comp
L power:+3V3 #PWR0154
U 1 1
P 2400 3400
F 0 "#PWR0154" H 2400 3250 50  0001 C CNN
F 1 "+3V3" H 2415 3573 50  0000 C CNN
F 2 "" H 2400 3400 50  0001 C CNN
F 3 "" H 2400 3400 50  0001 C CNN
	1    2400 3400
	1    0    0    -1  
$EndComp
Wire Wire Line
	2400 3400 2400 3500
$Comp
L Switch:SW_Push SW1
U 1 1
P 2400 4600
F 0 "SW1" H 2400 4885 50  0000 C CNN
F 1 "SW_Push" H 2400 4794 50  0000 C CNN
F 2 "Button_Switch_SMD:SW_SPST_B3S-1000" H 2400 4800 50  0001 C CNN
F 3 "~" H 2400 4800 50  0001 C CNN
	1    2400 4600
	1    0    0    -1  
$EndComp
$Comp
L power:+3V3 #PWR0155
U 1 1
P 2100 4500
F 0 "#PWR0155" H 2100 4350 50  0001 C CNN
F 1 "+3V3" H 2115 4673 50  0000 C CNN
F 2 "" H 2100 4500 50  0001 C CNN
F 3 "" H 2100 4500 50  0001 C CNN
	1    2100 4500
	1    0    0    -1  
$EndComp
Wire Wire Line
	2100 4600 2200 4600
Wire Wire Line
	2100 4500 2100 4600
Wire Wire Line
	2600 4600 2850 4600
Connection ~ 2850 4600
Wire Wire Line
	2850 4600 3000 4600
Wire Wire Line
	3000 4600 4100 4600
Wire Wire Line
	4100 4600 4100 3150
Connection ~ 3000 4600
Wire Wire Line
	4900 3350 4200 3350
Wire Wire Line
	4200 3350 4200 4700
Wire Wire Line
	4200 4900 4200 5000
$Comp
L power:GND #PWR0156
U 1 1
P 4200 5400
F 0 "#PWR0156" H 4200 5150 50  0001 C CNN
F 1 "GND" V 4205 5272 50  0000 R CNN
F 2 "" H 4200 5400 50  0001 C CNN
F 3 "" H 4200 5400 50  0001 C CNN
	1    4200 5400
	1    0    0    -1  
$EndComp
Wire Wire Line
	4200 5400 4200 5300
Text HLabel 4550 3750 3    50   Output ~ 0
IRON_CTRL
Wire Wire Line
	4900 3450 4300 3450
Wire Wire Line
	4300 3450 4300 4600
Wire Wire Line
	4300 4600 4700 4600
Wire Wire Line
	4900 3550 4400 3550
Wire Wire Line
	4400 3550 4400 4500
Wire Wire Line
	4400 4500 5200 4500
Wire Wire Line
	5200 4500 5200 4700
Wire Wire Line
	4550 3650 4550 3750
Wire Wire Line
	4550 3650 4900 3650
Wire Wire Line
	4700 4600 4700 4700
$Comp
L Device:R_Small R?
U 1 1
P 4700 4800
AR Path="/5D2762B6/5DAC1256" Ref="R?"  Part="1" 
AR Path="/5D32764A/5DAC1256" Ref="R?"  Part="1" 
AR Path="/5DAC1256" Ref="R?"  Part="1" 
AR Path="/5D62255D/5DAC1256" Ref="R10"  Part="1" 
F 0 "R10" H 4759 4846 50  0000 L CNN
F 1 "470R" H 4759 4755 50  0000 L CNN
F 2 "Resistor_SMD:R_0402_1005Metric" V 4630 4800 50  0001 C CNN
F 3 "~" H 4700 4800 50  0001 C CNN
	1    4700 4800
	1    0    0    -1  
$EndComp
$Comp
L Device:LED D?
U 1 1
P 4700 5150
AR Path="/5D3159EF/5DAC1261" Ref="D?"  Part="1" 
AR Path="/5D32764A/5DAC1261" Ref="D?"  Part="1" 
AR Path="/5DAC1261" Ref="D?"  Part="1" 
AR Path="/5D62255D/5DAC1261" Ref="D3"  Part="1" 
F 0 "D3" V 4775 5032 50  0000 R CNN
F 1 "Red" V 4684 5032 50  0000 R CNN
F 2 "LED_SMD:LED_0402_1005Metric" V 4700 5150 50  0001 C CNN
F 3 "~" V 4700 5150 50  0001 C CNN
F 4 "0402" V 4602 5032 38  0000 R CNN "Rating"
	1    4700 5150
	0    -1   -1   0   
$EndComp
Wire Wire Line
	4700 4900 4700 5000
$Comp
L power:GND #PWR0157
U 1 1
P 4700 5400
F 0 "#PWR0157" H 4700 5150 50  0001 C CNN
F 1 "GND" V 4705 5272 50  0000 R CNN
F 2 "" H 4700 5400 50  0001 C CNN
F 3 "" H 4700 5400 50  0001 C CNN
	1    4700 5400
	1    0    0    -1  
$EndComp
Wire Wire Line
	4700 5400 4700 5300
$Comp
L Device:R_Small R?
U 1 1
P 5200 4800
AR Path="/5D2762B6/5DACE65E" Ref="R?"  Part="1" 
AR Path="/5D32764A/5DACE65E" Ref="R?"  Part="1" 
AR Path="/5DACE65E" Ref="R?"  Part="1" 
AR Path="/5D62255D/5DACE65E" Ref="R11"  Part="1" 
F 0 "R11" H 5259 4846 50  0000 L CNN
F 1 "470R" H 5259 4755 50  0000 L CNN
F 2 "Resistor_SMD:R_0402_1005Metric" V 5130 4800 50  0001 C CNN
F 3 "~" H 5200 4800 50  0001 C CNN
	1    5200 4800
	1    0    0    -1  
$EndComp
$Comp
L Device:LED D?
U 1 1
P 5200 5150
AR Path="/5D3159EF/5DACE669" Ref="D?"  Part="1" 
AR Path="/5D32764A/5DACE669" Ref="D?"  Part="1" 
AR Path="/5DACE669" Ref="D?"  Part="1" 
AR Path="/5D62255D/5DACE669" Ref="D4"  Part="1" 
F 0 "D4" V 5275 5032 50  0000 R CNN
F 1 "Red" V 5184 5032 50  0000 R CNN
F 2 "LED_SMD:LED_0402_1005Metric" V 5200 5150 50  0001 C CNN
F 3 "~" V 5200 5150 50  0001 C CNN
F 4 "0402" V 5102 5032 38  0000 R CNN "Rating"
	1    5200 5150
	0    -1   -1   0   
$EndComp
Wire Wire Line
	5200 4900 5200 5000
$Comp
L power:GND #PWR0158
U 1 1
P 5200 5400
F 0 "#PWR0158" H 5200 5150 50  0001 C CNN
F 1 "GND" V 5205 5272 50  0000 R CNN
F 2 "" H 5200 5400 50  0001 C CNN
F 3 "" H 5200 5400 50  0001 C CNN
	1    5200 5400
	1    0    0    -1  
$EndComp
Wire Wire Line
	5200 5400 5200 5300
NoConn ~ 6200 2950
NoConn ~ 6200 3250
NoConn ~ 6200 3350
NoConn ~ 6200 3650
NoConn ~ 4900 3050
Text Notes 9100 4400 0    50   ~ 0
Supply Decoupling
Wire Notes Line
	9000 4250 9000 6450
Wire Notes Line
	9000 6450 11000 6450
Wire Notes Line
	11000 6450 11000 4250
Wire Notes Line
	11000 4250 9000 4250
Text Notes 9100 3350 0    50   ~ 0
STM32 Bootloader Activation
Wire Notes Line
	9000 3200 9000 4100
Wire Notes Line
	9000 4100 11000 4100
Wire Notes Line
	11000 4100 11000 3200
Wire Notes Line
	11000 3200 9000 3200
Text Notes 7050 6700 0    50   ~ 0
Hot Plate Reflow Soldering Controller Rev. 1
Text Notes 7050 6800 0    50   ~ 0
August 2019
Text Notes 7050 7100 0    50   ~ 0
T. Music
$EndSCHEMATC
